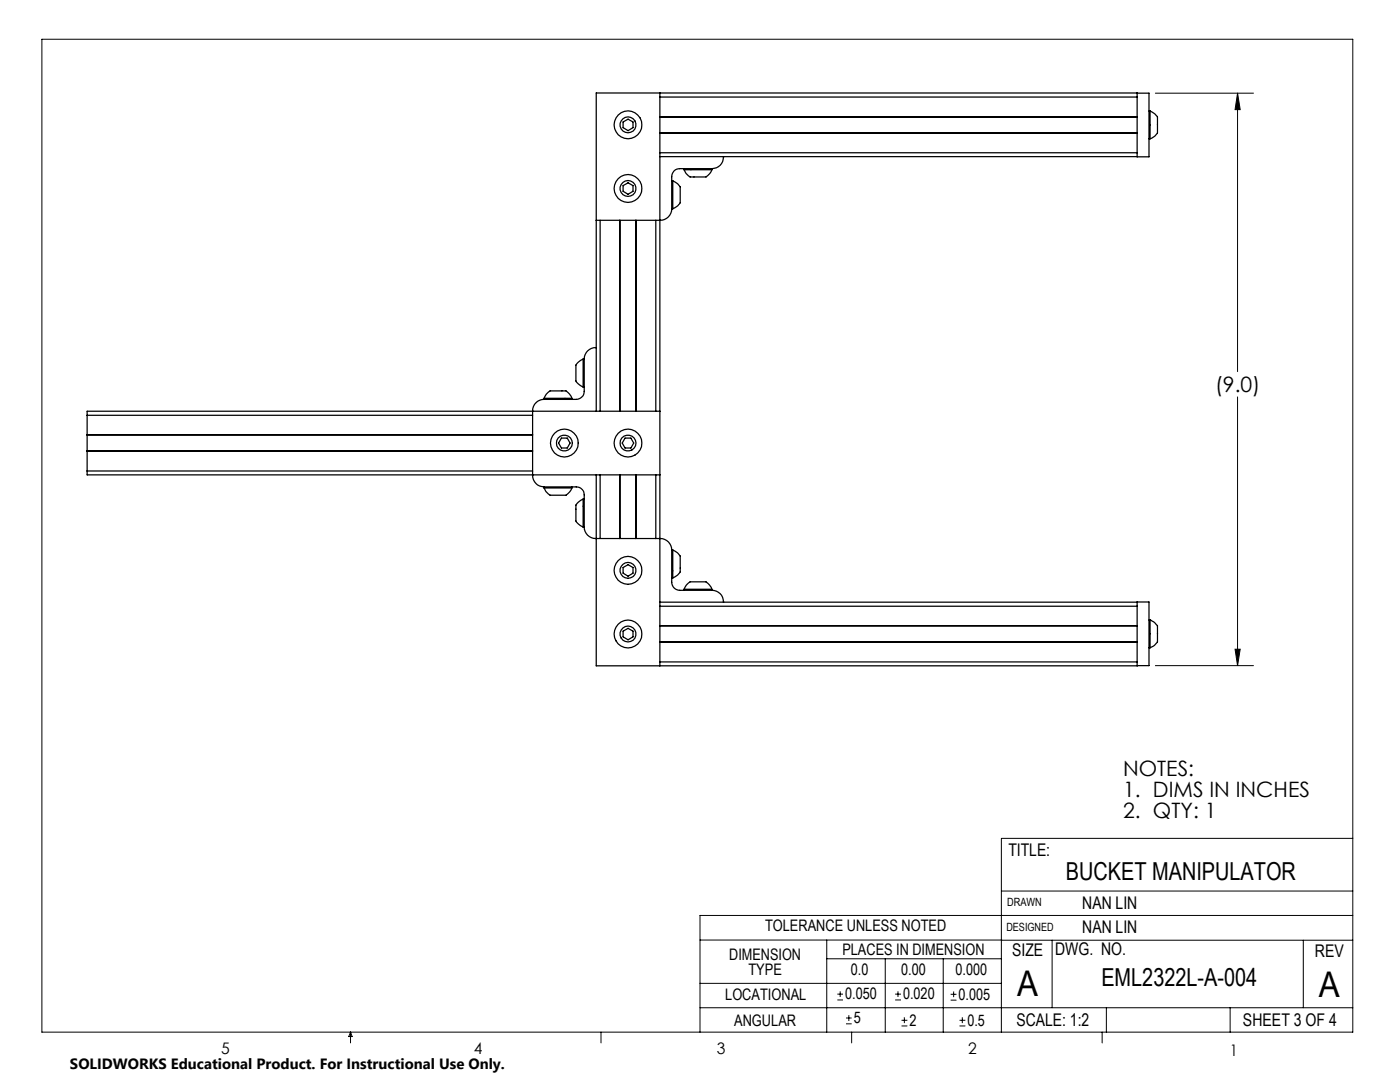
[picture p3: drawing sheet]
<svg xmlns="http://www.w3.org/2000/svg" width="279mm" height="216mm" viewBox="0 0 279 216" stroke-linecap="round" stroke-linejoin="round" font-family="sans-serif">
<g fill="none" stroke="#000" stroke-width=".2">
<path d="M8.4 7.8h261.6v198.2h-261.6zM230.6 18.6h19.6M247 18.6l.5 3.3h-1zM247 18.6v55.6M247 79.2v53.6M230.6 132.8h19.6M246.5 129.5h1l-.5 3.3zM199.8 177.8h70.2M270 167.3h-70.2v38.7M139.7 187.6h60.2M139.7 196.2h60.1M165 187.6v18.4"/>
<path d="M165 191.3h34.8M167.1 199.5h1.1M167.1 198.4h1.1M167.7 197.8v1.1M176.7 191.3v14.7M178.6 199.5h1.2M178.6 198.4h1.2M179.2 197.8v1.1M188.2 191.3v14.7M189.7 199.6h1.2M189.7 198.4h1.2M190.3 197.8v1.2"/>
<path d="M199.8 187.6h70.2M210 187.6v13.5M260.1 187.6v13.5M270 182.7h-130.3v23.3M70 206v2.1M70 206l.3 .8h-.7zM119.9 206v2.1M139.7 201.1h130.3M168.8 204.3h1.2M168.8 203.1h1.2M169.4 202.6v1.1M170 206v2.1"/>
<path d="M179.9 204.7h1.2M179.9 203.6h1.2M180.5 203v1.2M191.5 204.7h1.2M191.5 203.6h1.2M192.1 203v1.2M220 206v2.1M220.8 201.1v4.9M245.5 201.1v4.9"/>
</g>
<path d="M247 18.6l.5 3.3h-1zM246.5 129.5h1l-.5 3.3z" fill="#000"/>
<g fill="none" stroke="#000" stroke-width=".25">
<path d="M131.7 18.6v114.3M131.7 19.4h95.2M226.9 18.6h2.4v12.7h-2.4v-12.7h-107.9v63.5M124.4 24.3l.9-.5 1 .5v1.2l-1 .6-.9-.6zM124.4 37l.9-.5 1 .5v1.2l-1 .6-.9-.6zM131.7 31.3h95.2M131.7 23.3h95.2M131.7 26.5h95.2M131.7 23.4h95.2M131.7 30.5h95.2M134.1 36.1h.2M134.3 36.1l.2 .1a2.28 2.28 0 0 1 1.2 1.2v2.3a1.55 1.55 0 0 1-1 1.8l-.4 .2"/>
<path d="M134.3 36.1v5.6M136.5 33.9a2.52 2.52 0 0 0 1.3 1.4h2.3a1.82 1.82 0 0 0 1.9-1.2l.1-.2M136.5 33.9h5.6M136.5 33.7v.2M142.1 33.7v.2M144.4 31.3a2.31 2.31 0 0 1-2.3 2.4h-6.5a1.57 1.57 0 0 0-1.5 1.5v6.5M229.3 27.7h.2M229.3 22.2h.2M229.5 22.2l.4 .2a1.66 1.66 0 0 1 1.1 2v1.6a1.54 1.54 0 0 1-1.1 1.5l-.4 .2M229.5 22.2v5.5M119.8 44v38.1M123.7 44v38.1"/>
<path d="M126.9 44v38.1M130.9 44v38.1M134.1 41.7a2.29 2.29 0 0 1-2.3 2.3h-12.8M134.1 41.7h.2M108.5 79.7a2.29 2.29 0 0 0-2.2 2.3v12.9a2.29 2.29 0 0 0 2.2 2.3M108.6 79.5a2.45 2.45 0 0 1 1.3-1.5h2.2a1.82 1.82 0 0 1 2 1.2v.3M108.6 79.5h5.5M108.6 79.5v.2M114.1 79.5v.2M116.4 71.6l-.2 .2a1.94 1.94 0 0 0-1.3 2.4v1a1.85 1.85 0 0 0 1.5 2M116.4 71.6v5.6M116.4 71.6h.2"/>
<path d="M116.4 77.2h.2M116.6 71.6v6.5a1.63 1.63 0 0 1-1.6 1.6h-6.5M119 69.4a2.31 2.31 0 0 0-2.4 2.2M17.4 94v.8h114.3M17.4 82.9v11.1M17.4 86.7h88.9M17.4 90h88.9M17.4 94h88.9M17.4 82.9h88.9M108.5 97.2h6.5a1.57 1.57 0 0 1 1.6 1.5v6.5M108.6 97.4a2.52 2.52 0 0 0 1.3 1.4h2.2a1.82 1.82 0 0 0 2-1.2v-.2M108.6 97.4h5.5"/>
<path d="M108.6 97.2v.2M112 87.4h1.2l.6 1-.6 1h-1.2l-.5-1zM114.1 97.2v.2M116.4 99.6l-.2 .1a1.94 1.94 0 0 0-1.3 2.4v1.1a1.85 1.85 0 0 0 1.5 2M116.4 99.6v5.6M116.4 99.6h.2M119 94.8v38.1h107.9v-12.8M119.8 94.8v12.7M123.7 94.8v12.7M124.7 87.4h1.2l.6 1-.6 1h-1.2l-.5-1zM126.9 94.8v12.7M130.9 94.8v12.7"/>
<path d="M131.7 82.1h-114.3v.8M116.4 105.2h.2M116.6 105.2a2.29 2.29 0 0 0 2.3 2.3h12.9a2.29 2.29 0 0 1 2.3 2.2M124.4 113.2l.9-.5 1 .5v1.2l-1 .6-.9-.6zM134.1 109.7v6.5a1.63 1.63 0 0 0 1.5 1.6h6.5a2.29 2.29 0 0 1 2.3 2.4M134.1 115.3h.2M134.1 109.7h.2M134.3 109.7l.2 .2a2.28 2.28 0 0 1 1.2 1.2v2.2a1.55 1.55 0 0 1-1 1.8l-.4 .2M134.3 109.7v5.6M136.5 117.6a2.45 2.45 0 0 1 1.3-1.5h2.3a1.82 1.82 0 0 1 1.9 1.2l.1 .3M136.5 117.6h5.6M136.5 117.6v.2"/>
<path d="M142.1 117.6v.2M124.4 125.9l.9-.5 1 .5v1.2l-1 .6-.9-.6zM131.7 124.8h95.2M131.7 120.2l97.6-.1v12.7h-2.4M131.7 128.1h95.2M131.7 124.9h95.2M131.7 121h95.2M131.7 132.1h95.2M229.3 129.3h.2M229.3 123.7h.2M229.5 123.7a2.27 2.27 0 0 1 1.5 1.4v1.9a1.89 1.89 0 0 1-1.3 2.2l-.2 .1M229.5 123.7v5.6"/>
<circle cx="125.3" cy="37.6" r="1.59"/>
<circle cx="125.3" cy="37.6" r="2.77"/>
<circle cx="125.3" cy="24.9" r="1.58"/>
<circle cx="125.3" cy="24.9" r="2.77"/>
<circle cx="112.6" cy="88.4" r="2.77"/>
<circle cx="112.6" cy="88.4" r="1.59"/>
<circle cx="125.3" cy="88.4" r="2.77"/>
<circle cx="125.3" cy="88.4" r="1.58"/>
<circle cx="125.3" cy="113.8" r="2.77"/>
<circle cx="125.3" cy="113.8" r="1.58"/>
<circle cx="125.3" cy="126.5" r="1.59"/>
<circle cx="125.3" cy="126.5" r="2.77"/>
</g>
<g font-size="7.1">
<text x="203" y="198.7">A</text>
<text x="263.2" y="198.9">A</text>
</g>
<g font-size="4.9">
<text x="212.7" y="175.7">BUCKET MANIPULATOR</text>
<text x="219.8" y="196.7">EML2322L-A-004</text>
</g>
<g font-size="4.2">
<text x="242.5" y="78.2">(9.0)</text>
<text x="224.2" y="154.8">NOTES:</text>
<text x="224.2" y="158.9">1. DIMS IN INCHES</text>
<text x="224.2" y="163.1">2. QTY: 1</text>
</g>
<g font-size="3.5">
<text x="201.2" y="170.7">TITLE:</text>
<text x="216" y="181.4">NAN LIN</text>
<text x="202" y="190.7">SIZE</text>
<text x="210.6" y="190.6">DWG. NO.</text>
<text x="216" y="186.2">NAN LIN</text>
<text x="262.4" y="190.9">REV</text>
<text x="202.9" y="204.6">SCALE: 1:2</text>
<text x="248.1" y="204.6">SHEET 3 OF 4</text>
</g>
<g font-size="3.2">
<text x="152.7" y="185.7">TOLERANCE UNLESS NOTED</text>
<text x="145.5" y="191.5">DIMENSION</text>
<text x="168.1" y="190.5">PLACES IN DIMENSION</text>
<text x="149.4" y="194.6">TYPE</text>
<text x="169.8" y="194.6">0.0</text>
<text x="179.8" y="194.6">0.00</text>
<text x="190.7" y="194.6">0.000</text>
<text x="144.7" y="199.6">LOCATIONAL</text>
<text x="168.7" y="199.4">0.050</text>
<text x="180.2" y="199.4">0.020</text>
<text x="191.3" y="199.5">0.005</text>
<text x="146.5" y="204.6">ANGULAR</text>
<text x="170.4" y="204.2">5</text>
<text x="181.5" y="204.6">2</text>
<text x="193.1" y="204.6">0.5</text>
<text x="44.2" y="210.4">5</text>
<text x="94.6" y="210.3">4</text>
<text x="143.1" y="210.4">3</text>
<text x="193.2" y="210.3">2</text>
<text x="245.4" y="210.6">1</text>
</g>
<text font-size="3" x="14" y="213.3">SOLIDWORKS Educational Product. For Instructional Use Only.</text>
<g font-size="2.3">
<text x="200.8" y="185.7">DESIGNED</text>
<text x="201" y="180.9">DRAWN</text>
</g>
</svg>
